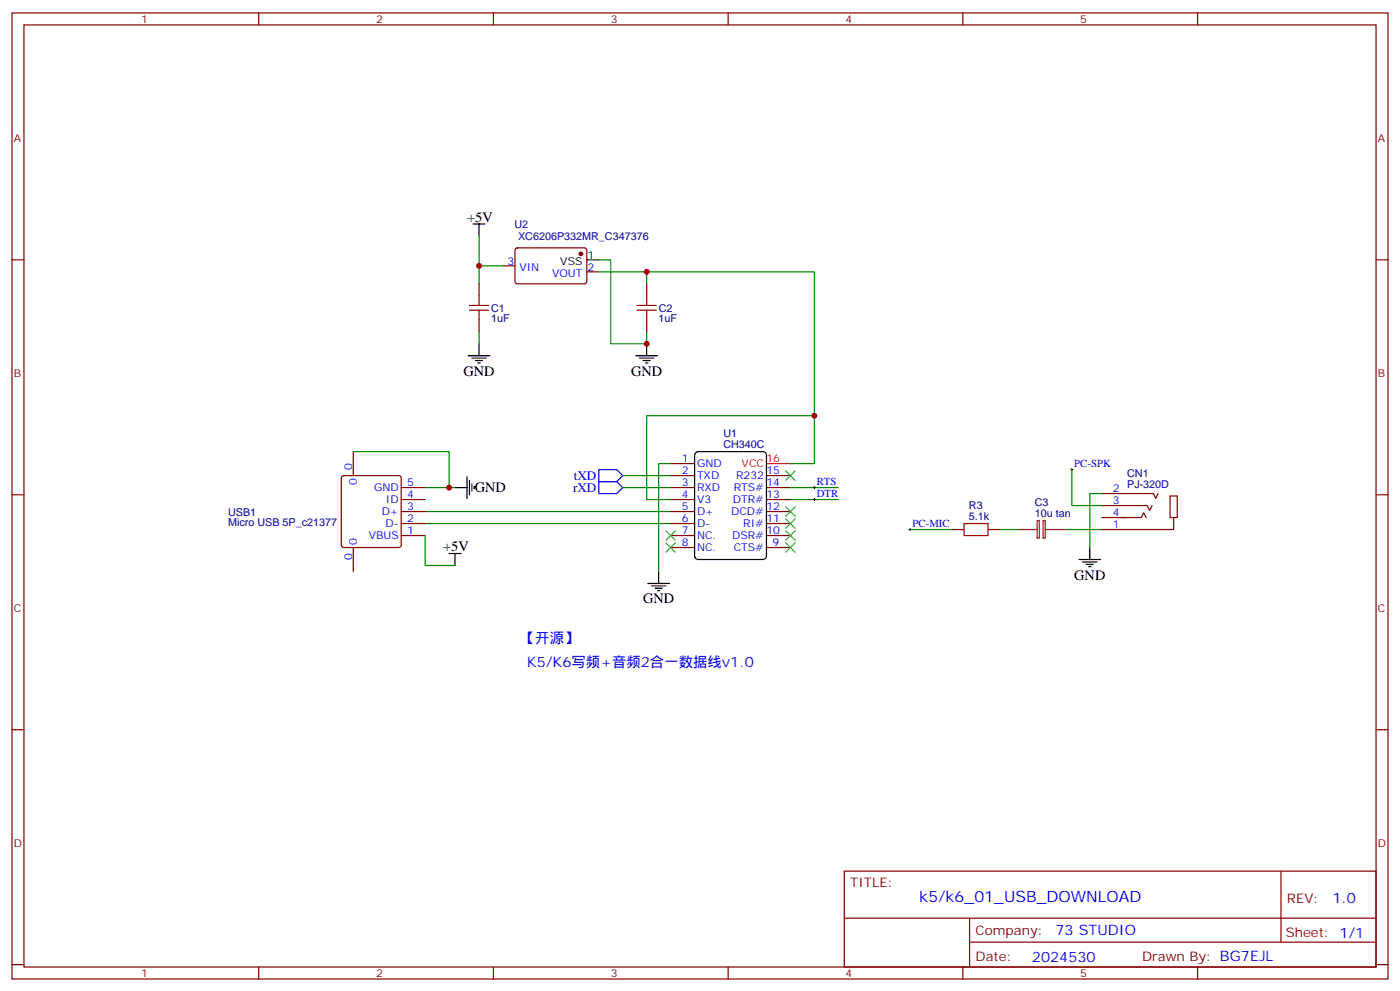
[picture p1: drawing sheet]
<svg xmlns="http://www.w3.org/2000/svg" width="412mm" height="292mm" viewBox="0 0 412 292" stroke-linecap="round" stroke-linejoin="round" font-family="sans-serif">
<g fill="none" stroke="#870000" stroke-width=".35">
<path d="M3.5 3.8h405.4v284.3h-405.4zM7.1 7.3h398.2v277.3h-398.2zM76.2 3.8v3.5M145.3 3.8v3.5M214.5 3.8v3.5M283.6 3.8v3.5M352.8 3.8v3.5M3.5 76.5h3.6M148.2 78.2h3.5M151.9 73.2l.5-.2h20l.5 .7-.1 9.4-.6 .4h-20.1l-.4-.7v-9.1zM405.3 76.5h3.6M141.1 83.5v3.6"/>
<path d="M141.1 94.1v3.5M172.9 80h3.5M190.5 83.5v3.6M190.5 94.1v3.5M104.1 132.9v7.1M197.6 140h7M197.6 136.5h7M225.8 140h7M3.5 145.6h3.6M100.8 140.2l.4-.2h16.3l.5 .2 .2 .5v19.7l-.3 .5-.4 .2h-16.3l-.5-.2-.2-.5v-19.7zM118.2 143.5h7M118.2 147h7"/>
<path d="M118.2 150.6h7M118.2 154.1h7M118.2 157.6h7M197.6 143.5h7M197.6 147h7M197.6 150.6h7M197.6 154.1h7M197.6 157.6h7M225.8 143.5h7M225.8 147h7M225.8 150.6h7M225.8 154.1h7"/>
<path d="M225.8 157.6h7M280.5 155.9h3.5M291 155.9h3.6M324.6 145.3h15.1l.7 1.4 .7-1.4M324.6 148.8h13.4l.7 1.4 .7-1.4M324.6 152.3h7M330.2 152.3h6l.7-1.4 .7 1.4M344.7 146h2.1v6.3h-2.1zM345.7 152.3v3.6h-21.1M405.3 145.6h3.6M104.1 161.1v7.1M197.6 161.1h7"/>
<path d="M225.8 161.1h7M3.5 214.8h3.6M405.3 214.8h3.6M248.7 256.4h156.6v28.2h-156.6zM377.3 256.4v20.9M248.7 270.2h156.5M285.6 277.3h119.6M285.6 270.2v14.2M3.5 283.9h3.6M76.2 284.6v3.5M145.3 284.6v3.5M214.5 284.6v3.5"/>
<path d="M283.6 284.6v3.5M352.8 284.6v3.5M405.3 283.9h3.6"/>
</g>
<g fill="none" stroke="#008700" stroke-width=".35">
<path d="M141.1 69.4v8.8M148.2 78.2h-7.1v5.3M176.4 76.5h3.5v24.7h10.6v-3.6M141.1 97.6v3.6M176.4 80h63.5v42.3M190.5 80v3.5M104.1 132.9h28.2v10.6M183.4 140h14.2M197.6 136.5h-3.6v31.7M232.8 136.5h7.1v-14.2h-49.4v24.7h7.1M315.7 138.2v10.6h8.9M125.2 150.6h72.4"/>
<path d="M125.2 154.1h72.4M125.2 157.6v8.8h8.9M125.2 143.5h8.9M183.4 143.5h14.2M232.8 143.5h14.1M232.8 147h14.1M268.1 155.9h12.4M294.6 155.9h5.3M314 155.9h10.6M324.6 145.3h-3.6v15.8"/>
</g>
<circle cx="171.1" cy="74.7" r=".53" fill="#870000" stroke="#870000" stroke-width=".35"/>
<g fill="none" stroke="#000" stroke-width=".35">
<path d="M139.3 65.9h3.6M141.1 65.9v3.5M172.9 76.5h3.5M137.9 104.7h6.4M139 105.4h4.2M140.1 106.1h2.1M140.8 106.8h.7M141.1 101.2v3.5M187.3 104.7h6.4M188.4 105.4h4.2M189.4 106.1h2.2M190.1 106.8h.8"/>
<path d="M190.5 101.2v3.5M204.8 133.4l.9-.5h19l.9 .5 .2 .6v29.6l-.5 .9-.6 .2h-19l-.9-.5-.2-.6v-29.6zM134.1 143.5h3.5M137.6 140.3v6.4M138.3 141.4v4.2M139 142.5v2.1M139.7 143.2v.7M132.3 162.9h3.5M134.1 162.9v3.5M190.9 171.7h6.3M191.9 172.4h4.2M193 173.1h2.1"/>
<path d="M193.7 173.8h.7M194 168.2v3.5M317.9 164.7h6.3M318.9 165.4h4.2M320 166.1h2.1M320.7 166.8h.7M321 161.1v3.6"/>
</g>
<path d="M176.4 138.2h5.3l1.7 1.8-1.7 1.7h-5.3zM176.4 141.7h5.3l1.7 1.8-1.7 1.8h-5.3z" fill="none" stroke="#00f" stroke-width=".35"/>
<path d="M138.3 91.3h5.6M138.3 89.9h5.6M141.1 87.1v2.8M141.1 91.3v2.8M187.7 91.3h5.6M187.7 89.9h5.6M190.5 87.1v2.8M190.5 91.3v2.8M284 154.1h7v3.5h-7z" fill="none" stroke="#a10000" stroke-width=".35"/>
<path d="M225.8 136.5h7" fill="none" stroke="#f00" stroke-width=".35"/>
<path d="M315.4 138.2h.7M315.7 137.9v.7M239.5 143.5h.7M239.5 147h.7M239.9 143.2v.7M239.9 146.7v.7M267.8 155.9h.7M268.1 155.5v.7" fill="none" stroke="#000" stroke-width=".29"/>
<g fill="none" stroke="#3c3" stroke-width=".35">
<path d="M231.4 138.6l2.8 2.8M234.2 138.6l-2.8 2.8M196.1 159.7l2.9 2.9M196.1 156.2l2.9 2.8M199 159.7l-2.9 2.9M199 156.2l-2.9 2.8M231.4 149.2l2.8 2.8M231.4 152.7l2.8 2.8M231.4 156.2l2.8 2.8M231.4 159.7l2.8 2.9M234.2 149.2l-2.8 2.8M234.2 152.7l-2.8 2.8"/>
<path d="M234.2 156.2l-2.8 2.8M234.2 159.7l-2.8 2.9"/>
</g>
<path d="M299.9 155.9h5.6M305.5 153.2h.6v5.2h-.6zM307.3 153.2h.6v5.2h-.6zM308 155.9h6" fill="none" stroke="#8c2424" stroke-width=".35"/>
<g fill="#c00">
<circle cx="141.1" cy="78.2" r=".88"/>
<circle cx="239.9" cy="122.3" r=".88"/>
<circle cx="190.5" cy="101.2" r=".88"/>
<circle cx="190.5" cy="80" r=".88"/>
<circle cx="132.3" cy="143.5" r=".88"/>
</g>
<text font-size="4.6" fill="#00f" x="270.8" y="265.4">k5/k6_01_USB_DOWNLOAD</text>
<g font-size="4.2">
<text x="137.6" y="65.2">+5V</text>
<text x="136.5" y="110.7">GND</text>
<text x="185.9" y="110.7">GND</text>
<text x="139.9" y="144.9">GND</text>
<text x="130.5" y="162.2">+5V</text>
<text x="316.4" y="170.8">GND</text>
<text x="189.4" y="177.4">GND</text>
</g>
<g font-size="4.2" fill="#00f">
<text x="153.5" y="189.4">【开源】</text>
<text x="155.2" y="196.4">K5/K6写频+音频2合一数据线v1.0</text>
<text x="392.5" y="265.7">1.0</text>
<text x="310.9" y="275.2">73 STUDIO</text>
<text x="304" y="283">2024530</text>
</g>
<g font-size="3.9" fill="#00f">
<text x="169" y="141.2">tXD</text>
<text x="168.8" y="144.7">rXD</text>
</g>
<g font-size="3.9" fill="#800">
<text x="250.5" y="261">TITLE:</text>
<text x="379.1" y="265.7">REV:</text>
<text x="287.4" y="275.2">Company:</text>
<text x="378.7" y="275.8">Sheet: 1/1</text>
<text x="287.4" y="282.9">Date:</text>
<text x="336.4" y="282.9">Drawn By: BG7EJL</text>
</g>
<g font-size="3.2" fill="#800">
<text x="41.6" y="6.8">1</text>
<text x="110.8" y="6.8">2</text>
<text x="179.9" y="6.8">3</text>
<text x="249.1" y="6.8">4</text>
<text x="318.2" y="6.8">5</text>
<text x="4.1" y="41.9">A</text>
<text x="405.9" y="41.9">A</text>
<text x="4.1" y="111.1">B</text>
<text x="405.9" y="111.1">B</text>
<text x="4.1" y="180.2">C</text>
<text x="405.9" y="180.2">C</text>
<text x="4.1" y="249.3">D</text>
<text x="405.9" y="249.3">D</text>
<text x="41.6" y="287.6">1</text>
<text x="110.8" y="287.6">2</text>
<text x="179.9" y="287.6">3</text>
<text x="249.1" y="287.6">4</text>
<text x="318.2" y="287.6">5</text>
</g>
<g font-size="3.2" fill="#000080">
<text x="151.5" y="67">U2</text>
<text x="152.6" y="70.5">XC6206P332MR_C347376</text>
<text x="144.6" y="94.9">1uF</text>
<text x="144.6" y="91.7">C1</text>
<text x="194" y="94.9">1uF</text>
<text x="194" y="91.7">C2</text>
<text x="213.1" y="131.8">CH340C</text>
<text x="213.1" y="128.7">U1</text>
<text x="332" y="143.5">PJ-320D</text>
<text x="332" y="140.4">CN1</text>
<text x="285.4" y="149.9">R3</text>
<text x="304.8" y="149">C3</text>
<text x="67.2" y="154.9">Micro USB 5P_c21377</text>
<text x="67.2" y="151.7">USB1</text>
<text x="285.4" y="153">5.1k</text>
<text x="304.8" y="152.2">10u tan</text>
</g>
<g font-size="3.2" fill="#00f">
<text x="149.5" y="77.9">3</text>
<text x="153" y="79.7">VIN</text>
<text x="162.6" y="81.4">VOUT</text>
<text x="173" y="79.7">2</text>
<text x="200.8" y="136.1">1</text>
<text x="205.3" y="137.5">GND</text>
<text x="316.4" y="137.3">PC-SPK</text>
<text x="103.7" y="138.2" transform="rotate(-90 103.7 138.2)">0</text>
<text x="105.1" y="142.7" transform="rotate(-90 105.1 142.7)">0</text>
<text x="119.9" y="143.2">5</text>
<text x="200.8" y="143.2">3</text>
<text x="200.8" y="139.6">2</text>
<text x="205.3" y="141">TXD</text>
<text x="216.8" y="141">R232</text>
<text x="225.8" y="139.6">15</text>
<text x="225.8" y="143.2">14</text>
<text x="240.6" y="142.6">RTS</text>
<text x="110.2" y="144.6">GND</text>
<text x="113.7" y="148.1">ID</text>
<text x="119.9" y="146.7">4</text>
<text x="200.8" y="146.7">4</text>
<text x="205.3" y="148.1">V3</text>
<text x="205.3" y="144.6">RXD</text>
<text x="215.9" y="148.1">DTR#</text>
<text x="216.1" y="144.6">RTS#</text>
<text x="225.8" y="146.7">13</text>
<text x="240.6" y="146.2">DTR</text>
<text x="327.8" y="144.9">2</text>
<text x="327.8" y="148.4">3</text>
<text x="112.4" y="151.6">D+</text>
<text x="113.6" y="155.2">D-</text>
<text x="119.9" y="153.7">2</text>
<text x="119.9" y="150.2">3</text>
<text x="200.8" y="153.7">6</text>
<text x="200.8" y="150.2">5</text>
<text x="205.3" y="155.2">D-</text>
<text x="205.3" y="151.6">D+</text>
<text x="215.4" y="151.6">DCD#</text>
<text x="218.9" y="155.2">RI#</text>
<text x="225.8" y="150.2">12</text>
<text x="225.8" y="153.7">11</text>
<text x="268.8" y="155">PC-MIC</text>
<text x="327.8" y="152">4</text>
<text x="327.8" y="155.5">1</text>
<text x="105.1" y="160.4" transform="rotate(-90 105.1 160.4)">0</text>
<text x="108.6" y="158.7">VBUS</text>
<text x="119.9" y="157.3">1</text>
<text x="200.8" y="160.8">8</text>
<text x="200.8" y="157.3">7</text>
<text x="205.3" y="158.7">NC.</text>
<text x="215.7" y="158.7">DSR#</text>
<text x="225.8" y="157.3">10</text>
<text x="227.5" y="160.8">9</text>
<text x="103.7" y="164.9" transform="rotate(-90 103.7 164.9)">0</text>
<text x="205.3" y="162.2">NC.</text>
<text x="216.1" y="162.2">CTS#</text>
</g>
<g font-size="3.2">
<text x="165.1" y="77.9">VSS</text>
<text x="173" y="76.1">1</text>
</g>
<g font-size="3.2" fill="#f00">
<text x="218.5" y="137.5">VCC</text>
<text x="225.8" y="136.1">16</text>
</g>
</svg>
